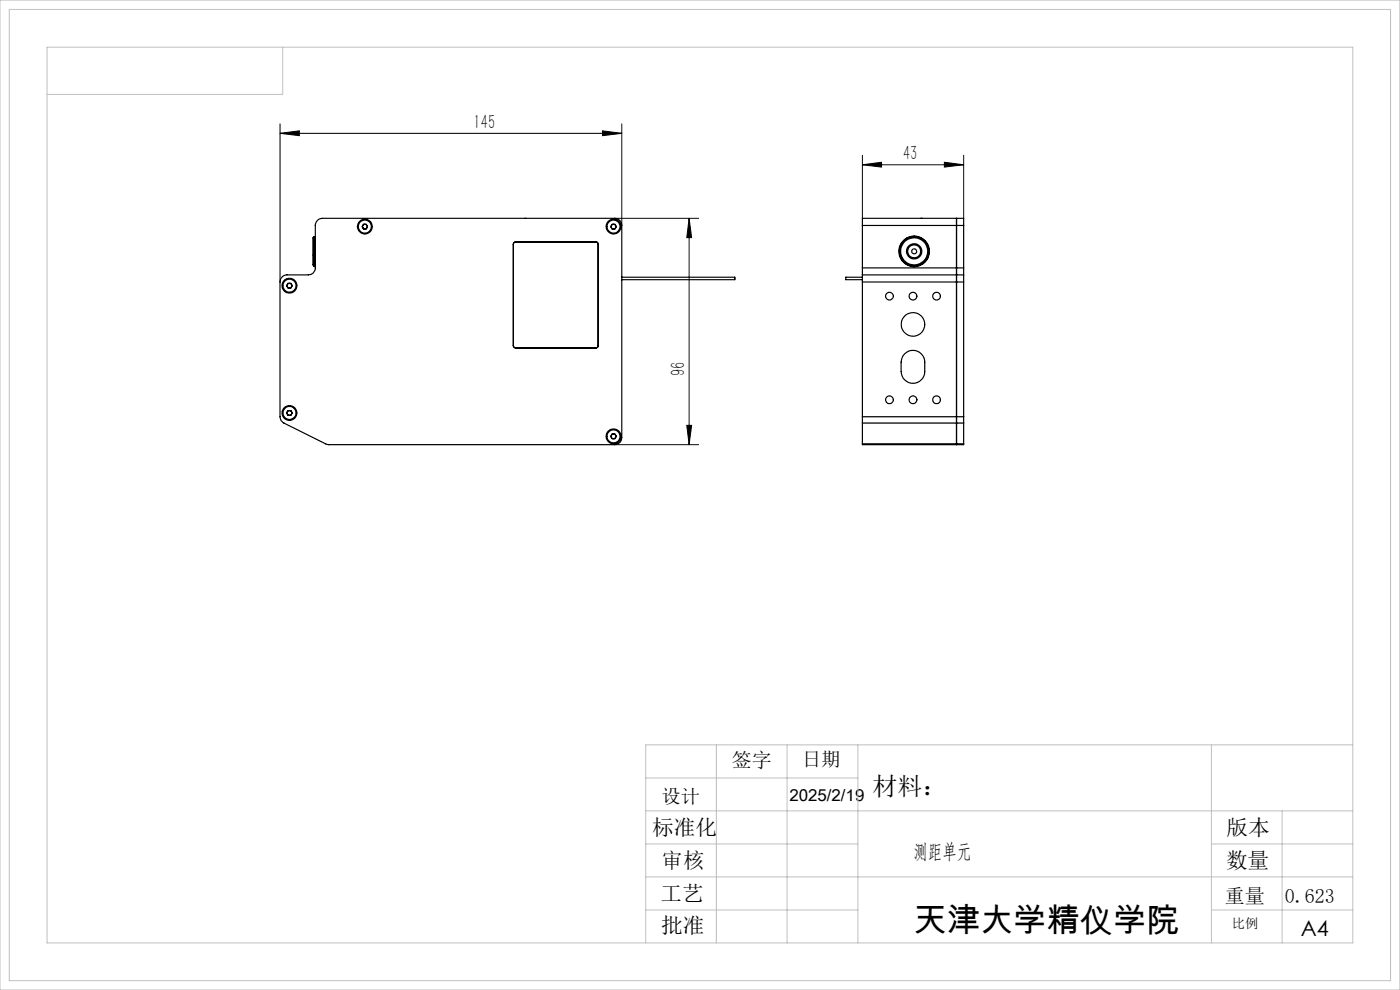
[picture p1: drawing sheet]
<svg xmlns="http://www.w3.org/2000/svg" width="297mm" height="210mm" viewBox="0 0 297 210" stroke-linecap="round" stroke-linejoin="round" font-family="sans-serif">
<g fill="none" stroke="#000" stroke-width=".21">
<path d="M59.4 28.3l4.1-.5v1zM59.4 26.3v33.5M59.4 28.3h72.5M127.8 27.8l4.1 .5-4.1 .5zM131.9 26.3v21.5M183 35l4-.6v1zM183 32.9v13.4M183 35h21.4M200.3 34.4l4.1 .6-4.1 .4zM204.4 32.9v13.4M130.4 46.3h17.8M146.2 46.3l.5 4.1h-1z"/>
<path d="M146.2 46.3v48M130.4 94.3h17.8M145.7 90.2h1l-.5 4.1z"/>
</g>
<g fill="none" stroke="#c0c0c0" stroke-width=".21">
<path d="M0 0h297v210h-297zM2 2h293v206h-293zM10 10h277v190h-277zM60 10v10h-50M152 158v42M167 158v42M182 158v42M257 158v42M287 158h-150v42M137 165h45M137 172h150M137 179h45"/>
<path d="M257 179h30M272 172v28M137 186h150M137 193h45M257 193h30"/>
</g>
<g fill="#000">
<path d="M59.4 28.3l4.1-.5v1zM127.8 27.8l4.1 .5-4.1 .5z"/>
<path d="M183 35l4-.6v1zM200.3 34.4l4.1 .6-4.1 .4z"/>
<path d="M146.2 46.3l.5 4.1h-1zM145.7 90.2h1l-.5 4.1z"/>
</g>
<g fill="none" stroke="#000" stroke-width=".25">
<path d="M66.6 50.6v.1M66.6 56.2v.1M66.6 50.2v.2M66.6 50.3h.1M66.6 56.4h.1M66.6 50.2h.1M66.6 50.8h.1M66.6 51h.1M66.6 51.2h.1M66.6 51.7v.1M66.6 53h.3M66.6 56.2h.1"/>
<path d="M66.6 56.3v.1M66.6 54.7h.1M66.6 55h.1M66.6 55.2v.1M66.6 55.5h.1M66.6 55.7v.1M66.6 55.9h.1M66.6 56.1h.1M66.6 56.3h.1M66.6 54.7h.3M66.6 55h.3M66.6 51.7h.3"/>
<path d="M66.6 55.2h.3M66.6 51.2h.3M66.6 55.5h.3M66.6 55.7h.3M66.6 51h.3M66.6 55.9h.3M66.6 50.8h.3M66.6 50.6h.3M66.6 56.1h.3M66.6 50.2l-.2 .2v5.8l.2 .2M66.6 50.4v.1M66.6 50.8v.1"/>
<path d="M66.6 51v.1M66.6 51.2v.2M66.6 51.5v.2M66.6 51.8v.2M66.6 52.1v.2M66.6 52.4v.2M66.6 52.7v.2M66.6 53v.3M66.6 53.4v.2M66.6 53.7v.3M66.6 54.1v.2M66.6 54.4v.2"/>
<path d="M66.6 54.7v.3M66.6 55v.2M66.6 55.3v.1M66.6 55.5v.2M66.6 55.8v.1M66.6 55.9v.2M66.6 56.1l.3 .1M66.6 50.2v.1M66.6 50.3h.3M66.6 50.2h.3M66.6 56.4h.3M66.6 50.4h.3"/>
<path d="M66.6 53.6l.3 .1M66.6 55.4v.1M66.6 50.5v.1M66.6 50.7v.1M66.6 50.9v.1M66.6 51.1v.1M66.6 51.7h.1M66.6 52.9v.1M66.6 53.6h.3M66.6 52.9h.3M66.6 52.4h.3M66.6 52.1h.3"/>
<path d="M66.6 51.8h.3M66.6 51.5h.3M66.6 55.3h.3M66.6 55.4h.3M66.6 51.1h.3M66.6 50.9h.3M66.6 55.8h.3M66.6 50.7h.3M66.6 50.5h.3M66.6 56.3h.3M66.9 51.4l-.3 .1M66.9 52l-.3 .1"/>
<path d="M66.9 52.3l-.3 .1M66.9 52.6h-.3l.3 .1M66.9 53.3h-.3l.3 .1M66.9 54h-.3l.3 .1M66.9 54.3h-.3l.3 .1M66.9 54.6l-.3 .1M66.9 56.3h-.3M67.6 46.6l.8-.3h62a1.51 1.51 0 0 1 1.5 1.5v45a1.51 1.51 0 0 1-1.5 1.5h-60.7l-9.5-4.6a1.5 1.5 0 0 1-.8-1.3v-28.6a1.51 1.51 0 0 1 1.5-1.5h4.5a1.45 1.45 0 0 0 1.5-1.5v-9l.1-.6zM77.1 47.6h.6l.3 .5-.3 .5h-.6l-.3-.5zM109.5 51.3a.54 .54 0 0 0-.6 .5M111.3 46.3h.1M126.4 51.3a.49 .49 0 0 1 .5 .5"/>
<path d="M126.4 51.3l.3 .1 .2 .3v21.7l-.3 .4h-.2M126.4 51.3h-17.1l-.4 .4 .1 21.9 .4 .2h17M129.9 47.6h.6l.2 .5-.2 .5h-.6l-.3-.5zM131.9 58.8h24v.5h-24M183 58.8h-3.6v.5h3.6M183 47.8v-1.5h21.4v1.5M183 58.3v1.5M183 56.8v1.5M183 58.3h21.4M183 59.8h21.4M183 56.8h21.4M183 47.8h21.4"/>
<path d="M183 47.8v9M183 59.8v28.6M190.9 52.9h.1M190.9 52.9v1.2l.4 .8M191.3 55l1 1 1.2 .4M191.3 54.9v.1M192.3 50.7l1.1-.5h.9l.9 .2 .8 .6M192.3 50.7l-.5 .3-.6 .7-.3 1.2M192.3 50.7h.1M193.5 56.4h.8M193.5 56.4h.1M194.3 56.4h.1"/>
<path d="M195.4 46.3h.1M196 51l.2 .3M196 51h.1M196.3 51.2l.6 1.1M196.3 51.2l-.1 .1M196.7 54.6l-.2 .5-.6 .7-.8 .4-.8 .2M196.7 54.6h.1M196.9 52.3l.1 .4M196.9 54.3l-.1 .3M196.9 52.3h.1M196.9 54.3h.1M197 54l-.1 .3"/>
<path d="M197 52.7h.1M197 54h.1M197 52.7v1.3M202.9 46.3v47.8M204.4 58.3v1.5M204.4 56.8v1.5M204.4 47.8v9M204.4 59.8v28.6M61.1 60.1h.6l.3 .5-.3 .5h-.6l-.3-.5zM108.9 73.3l.1 .3 .5 .2M126.9 73.3a.54 .54 0 0 1-.5 .5M191.9 75.1a2.49 2.49 0 0 1 2.7-.6 2.49 2.49 0 0 1 1.6 2.3 4.5 4.5 0 0 1-.4 3.4 2.51 2.51 0 0 1-2.9 1 2.51 2.51 0 0 1-1.7-2.4 5.1 5.1 0 0 1 .4-3.4z"/>
<path d="M61.1 87.1h.6l.3 .5-.3 .5h-.6l-.3-.5zM129.9 92.1h.6l.2 .5-.2 .5h-.6l-.3-.5zM183 94.1v.2h21.4v-.2M183 88.4v1.3M183 88.4h21.4M183 89.7h21.4M183 94.1h21.4M183 89.7v4.4M202.9 94.1v.2zM204.4 88.4v1.3M204.4 89.7v4.4"/>
<circle cx="77.4" cy="48.1" r=".49"/>
<circle cx="77.4" cy="48.1" r="1.39"/>
<circle cx="77.4" cy="48.1" r="1.57"/>
<circle cx="130.2" cy="48.1" r="1.39"/>
<circle cx="130.2" cy="48.1" r=".5"/>
<circle cx="130.2" cy="48.1" r="1.57"/>
<circle cx="193.9" cy="53.3" r="1.38"/>
<circle cx="193.9" cy="53.3" r=".53"/>
<circle cx="193.9" cy="53.3" r="3.3"/>
<circle cx="193.9" cy="53.3" r="2.87"/>
<circle cx="194" cy="53.3" r="1.62"/>
<circle cx="61.4" cy="60.6" r="1.58"/>
<circle cx="61.4" cy="60.6" r="1.39"/>
<circle cx="61.4" cy="60.6" r=".5"/>
<circle cx="188.7" cy="62.8" r=".82"/>
<circle cx="193.7" cy="68.8" r="2.5"/>
<circle cx="193.7" cy="62.8" r=".82"/>
<circle cx="198.7" cy="62.8" r=".82"/>
<circle cx="61.4" cy="87.6" r="1.39"/>
<circle cx="61.4" cy="87.6" r=".5"/>
<circle cx="61.4" cy="87.6" r="1.57"/>
<circle cx="130.1" cy="92.6" r="1.58"/>
<circle cx="130.2" cy="92.6" r="1.39"/>
<circle cx="130.2" cy="92.6" r=".5"/>
<circle cx="188.7" cy="84.8" r=".83"/>
<circle cx="193.7" cy="84.8" r=".83"/>
<circle cx="198.7" cy="84.8" r=".83"/>
</g>
<text font-size="7.1" x="193.8" y="197.8">天津大学精仪学院</text>
<text font-size="5.3" x="185.1" y="168.6">材料：</text>
<g font-size="4.6">
<text x="138.4" y="177.1">标准化</text>
<text x="260.2" y="177.2">版本</text>
<text x="140.3" y="184.2">审核</text>
<text x="260.1" y="184.2">数量</text>
<text x="140.1" y="191.1">工艺</text>
<text x="140.2" y="198">批准</text>
<text x="276" y="198.4">A4</text>
</g>
<g font-size="4.4">
<text x="100.5" y="27.4">145</text>
<text x="191.6" y="34">43</text>
<text x="145.3" y="79.8" transform="rotate(-90 145.3 79.8)">96</text>
<text x="193.8" y="182">测距单元</text>
</g>
<g font-size="4.2">
<text x="155.2" y="162.7">签字</text>
<text x="259.9" y="191.5">重量</text>
<text x="272.6" y="191.5">0.623</text>
</g>
<g font-size="4.1">
<text x="170.1" y="162.5">日期</text>
<text x="140.3" y="170.2">设计</text>
</g>
<text font-size="3.5" x="167.5" y="169.9">2025/2/19</text>
<text font-size="2.8" x="261.4" y="196.9">比例</text>
</svg>
